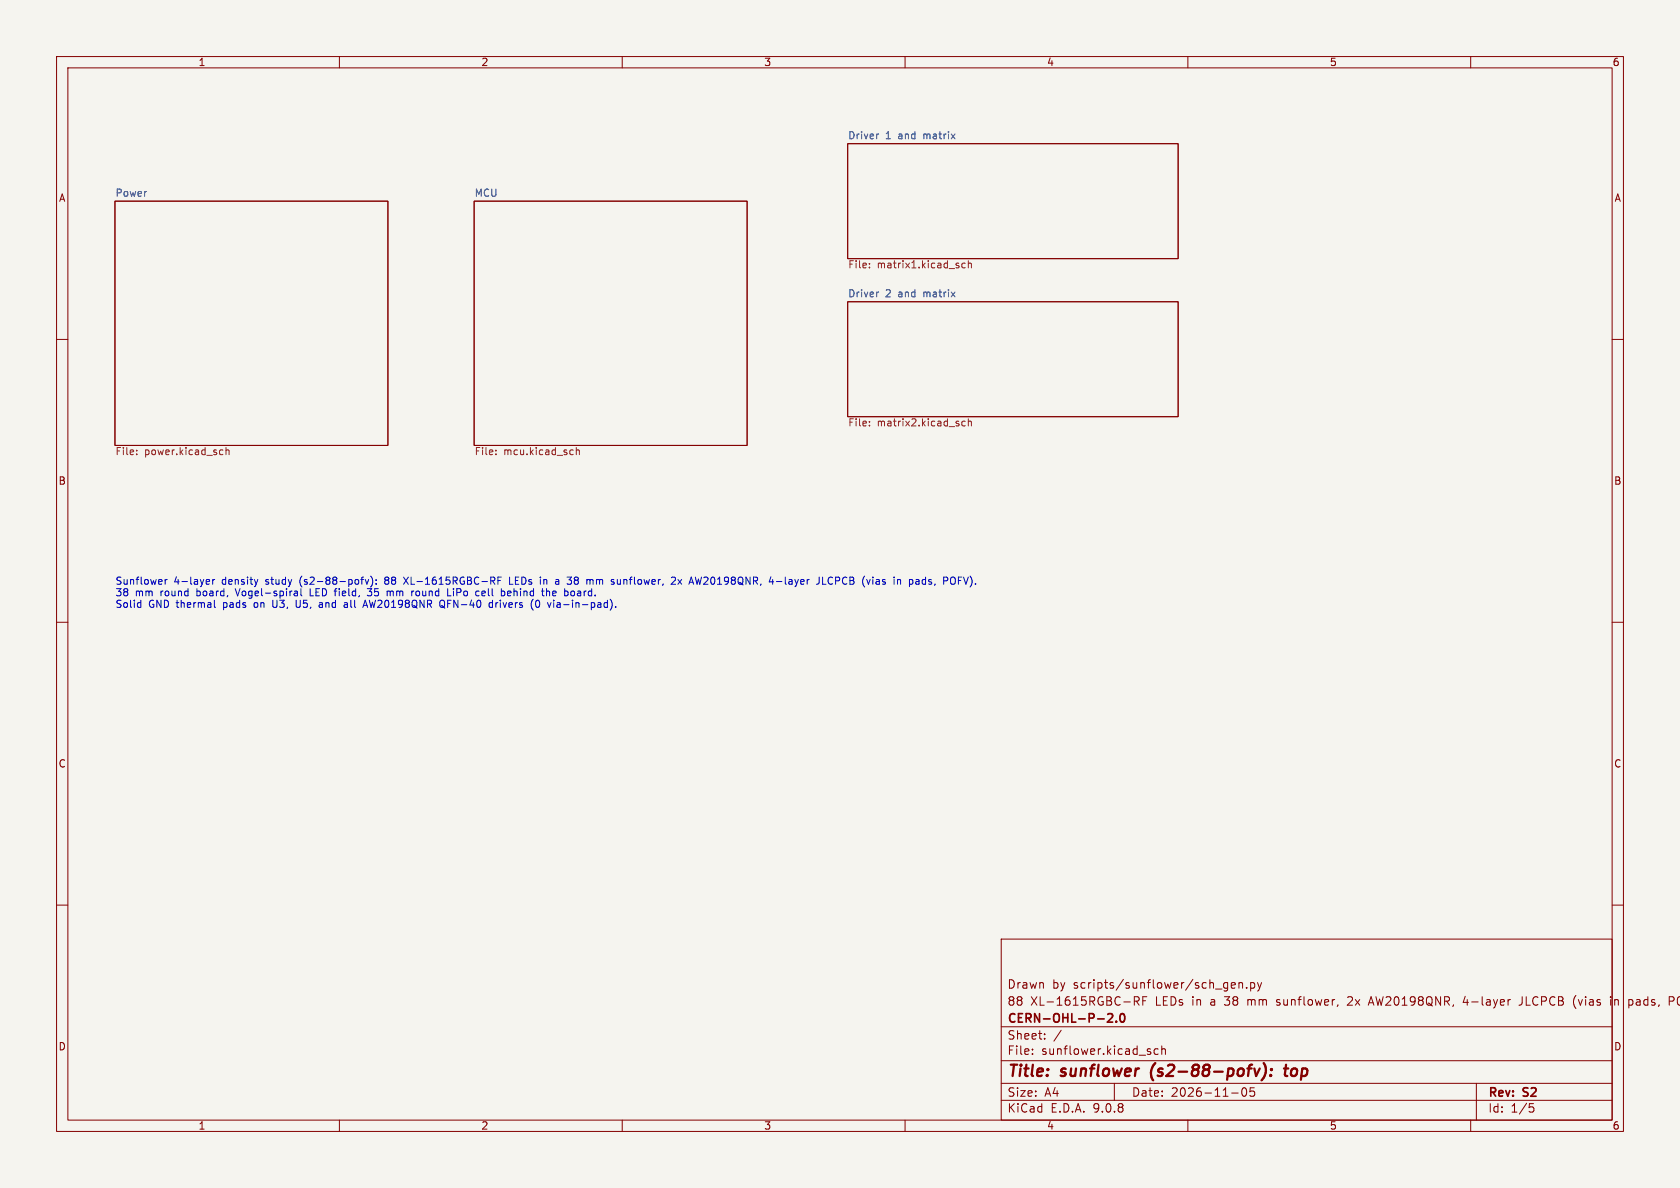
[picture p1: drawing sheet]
<svg xmlns="http://www.w3.org/2000/svg" width="297mm" height="210mm" viewBox="0 0 297 210" stroke-linecap="round" stroke-linejoin="round" font-family="sans-serif">
<path d="M0 0h297v210h-297z" fill="#f5f4ef" stroke="#f5f4ef" stroke-width=".18"/>
<g fill="none" stroke="#840000" stroke-width=".18">
<path d="M10 10h277v190h-277zM12 12h273v186h-273zM60 10v2M110 10v2M160 10v2M210 10v2M260 10v2M20.3 35.6h48.3v43.1h-48.3zM83.8 35.6h48.3v43.1h-48.3zM149.9 25.4h58.4v20.3h-58.4zM149.9 53.3h58.4v20.4h-58.4zM10 60h2"/>
<path d="M285 60h2M10 110h2M285 110h2M10 160h2M177 166h108v32h-108zM200.5 177l.7-.1 .2-.2-.1-.4-.2-.1h-.6v1.5M200.9 177l.5 .7M202 176.9h.5M202.7 176.2h-.7v1.5M217.7 174.2l.7-.1-.1-.3-.4-.1-.2 .2v.7h.6M219 173.8l.2-.1 .4 .1 .1 .9M219 173.7v1"/>
<path d="M220.4 174.6v.1M221.1 173.8l.4-.1 .3 .3v.4l-.1 .2h-.6M221.1 173.7v1.5M222.3 173.7l.4 1M222.7 174.7l-.2 .4-.2 .1M223 173.7l-.3 1M225.7 177.6l.1 .1M225.7 176.8v.3M236.5 177.6l-.1 .3M238.5 176.2l-.3 .1M239 176.8l-.8 .9h.9M242 177.3h.7"/>
<path d="M242.4 176.2l-.5 1.5M259 176.1l-.3 1.1h.9M266.9 176.7h.1M269.1 176.2v1.1a.48 .48 0 0 1-.6 .4M284.7 176.2v.1M284.7 176.7v1M285 160h2M285.5 176.7v1M285.9 176.7l-.4 .1M288.5 176.8l.2 .2v.4l-.2 .2M295.1 176.2h.6l.3 .3-.2 .4-.7 .1M297.1 176.2l-.4 .1a.96 .96 0 0 0 .2 1.4h.2"/>
<path d="M60 198v2M110 198v2M160 198v2M177 194.5h108M177 191.5h108M177 187.5h108M177 181.5h108M182.5 186.3v.1M182.5 185.5v.1M184.7 183.6v.1M184.7 182.8v.1M187.6 182.1l-1.3 2"/>
<path d="M197 191.5v3M204.7 185.5l-.4-.1-.3 .3v.4l.2 .2h.5M205.4 185.5l.2-.1 .4 .1v.9M205.4 184.9v1.5M210 198v2M217.7 193.2h1.2M219.7 192.4a.81 .81 0 0 0 .3 1.4l.2-.1 .2-.5-.2-.8M221 192.3v.7l.2-.1h.5l.1 .6-.3 .3-.5-.1M260 198v2M261 191.5v6.5M270.4 195.1h.7M270.5 195.7h.4l.3 .3-.2 .5-.5 .1"/>
</g>
<path d="M203.5 189.3l.1 1.1M221.8 188.9l.3 1.3 .6-1.3M223.4 187.9a2.32 2.32 0 0 1-.4 3.1M224.7 190v.1l-.1 .1M224.7 190l-.1 .1v.1M224.7 190l-.1 .2M224.8 189v.2M224.8 189l.1 .1-.1 .1M224.8 189l-.1 .1 .1 .1M227 188.9h.8M227.4 188.2l-.3 1.7 .1 .2 .4 .1" fill="none" stroke="#840000" stroke-width=".4"/>
<path d="M195.8 179.3l.6-.1 .2 .1 .1 .3-.9 1.1h.9M198.1 179.3l.2-.1a.81 .81 0 0 1 .6 .6 .81 .81 0 0 1-.3 .8l-.1 .1a.81 .81 0 0 1-.4-1.4zM197.3 180.5v.2" fill="none" stroke="#840000" stroke-width=".3"/>
<g fill="none" stroke="#725600" stroke-width=".18">
<path d="M153.7 47.2v.2M153.7 46.6v.1M170.6 46.6l-.3-.1-.3 .3 .2 .5h.4M171.2 46.6l.2-.1 .3 .1v.8M171.2 46.1v1.3M24.2 79.6v.1M39 79.5l.4 .1M40 79.7l.1-.2 .3 .1 .1 .8M40 79.1v1.3M87.7 79.6v.1M101.2 79.5l.1 .1M101.9 79.7l.2-.2 .3 .1v.8"/>
<path d="M101.9 79.1v1.3M153.7 74.5v.1M153.7 75.2v.1M170.6 74.5l-.3-.1-.3 .3 .2 .5h.4M171.2 74v1.3M171.2 74.6l.2-.2 .3 .1v.8M24.2 80.3v.1M39.4 80.3l-.4 .1M87.7 80.3v.1M101.3 80.3l-.1 .1"/>
</g>
<path d="M155.3 23.7l-.2 .1M155.3 51.6l-.2 .1" fill="none" stroke="#006464" stroke-width=".18"/>
<g fill="none" stroke="#0000c2" stroke-width=".18">
<path d="M24.5 106.5l.4 .1M24.9 106.1v1.3M24.9 107.3l-.4 .1M29.2 102.4v.9M29.6 102.4l-.4 .3M36.6 102.4l.4 .1 .1 .2-.7 .2M37 103.2l-.4 .1M37.6 102.4v.9M37.9 106.1v1.1l.2 .2M38 102.4l-.4 .3M41.6 104.1l.4 1.2M45.6 102.4l-.3 .9"/>
<path d="M48.2 106.1v1l.3 .3M52 105.1l.2 .2h.4M52 104.5h.5l.1 .8M52.4 106.1v1l.1 .2 .3 .1M52.6 104.8h-.4l-.2 .2M53.2 104.1v1l.2 .2M54.8 104.1v1.2h.6M56.5 106.6h.4M57 106.8l-.4 .1-.2 .2 .2 .3 .4-.1M60.9 107.3h.5M60.9 106.6h.5v.8M61.4 106.8l-.5 .2"/>
<path d="M63.8 102.4h.5M64.1 107.4l.5-1.3 .4 1.3M64.3 107h.6M64.3 102l-.3 .2v1.1M64.6 102.4l.3 .9 .3-.9M64.9 105.2l.2 .1h.5M64.9 104.1h.8l-.4 .4 .3 .1M65.5 101.8a1.46 1.46 0 0 1 0 2M66.5 103.2v.1M66.5 102.5v.1M68.3 102l-.3 .3 .3 .3-.2 .1-.1 .3 .3 .3M68.5 104.5h.3l.2 .2"/>
<path d="M69 104.7v.6M69.2 104.5l-.2 .2M71.3 102l.9 1.3M72.2 102l-.9 1.3M73 104.5h.2M73.8 104.5l-.3 .2v.4l.3 .2M78 107.1l.7 .4M78.4 106.2a.81 .81 0 0 1-.1 1.2l-.4-.1M79.1 105.3h.6M80.2 104.5v.8M85.6 104.5h-.2l-.2 .2v.6h.4M85.8 104.8l-.6 .1"/>
<path d="M87.1 106.6l-.4-.1-.2 .3 .1 .5h.5M87.1 106.1v1.3M87.7 106.5v.9M87.9 106.5l-.2 .3M88 102.6h.5M88.6 102h-.6v1.3M89.1 104.5l.1 .2-.1 .6M90.1 102v1.3h.6M90.3 104.5h-.4l-.2 .2 .1 .6h.5M90.3 104.8l-.6 .1M94.2 107.8l.1 .1M94.8 106.2a.69 .69 0 0 0 .3 1.2l.2-.1 .1-.4-.1-.7"/>
<path d="M96.1 102.4v.9M96.3 102.4l-.2 .2M96.6 104.6l.2-.1h.3l.1 .8M96.6 104.1v1.2M98.6 106.9l-.2 .2 .2 .3M98.6 106.5l-.1 .1M98.6 102.4l.2 .2v.7M98.8 103.2l-.4 .1M98.8 102.7l-.4 .1M101 104.5h.3l.3 .2-.1 .5-.2 .1h-.3M104.5 102.4l.3 .2v.7M108.8 107.3v.1"/>
<path d="M109.1 102.4l.1 .8h.4M118.7 102.1l.5-.1 .2 .4-.8 .9h.8M119.8 102.4l.7 .9M120.5 102.4l-.7 .9M124 102l-.3 1.3-.2-.9-.3 .9M137.3 102.8h.9M144.8 102v.9l-.2 .3M145.4 102v1.3h.6M146.8 102a.68 .68 0 0 0-.4 .6 .68 .68 0 0 0 .4 .7M155.3 102.4l-.4 .1M155.3 102.8h-.3l-.1 .2v.2l.4 .1M160.8 102.4v1.3"/>
<path d="M160.8 103.2l.1 .1M160.9 102.4l-.1 .1M163.1 102.5h.5M163.1 103.2h.5M163.6 102v1.3M169.4 102.6h.5M170 102h-.6v1.3"/>
</g>
<g font-size="2.8" fill="#840000">
<text x="178" y="190.9">Title:</text>
<text x="187.7" y="190.9">sunflower</text>
<text x="204.3" y="190.9">(s2-88-pofv):</text>
<text x="228.8" y="190.9">top</text>
</g>
<g font-size="2.1" fill="#840000">
<text x="178" y="178">88</text>
<text x="178" y="175">Drawn</text>
<text x="182.2" y="178">XL-1615RGBC-RF</text>
<text x="186" y="175">by</text>
<text x="189.8" y="175">scripts/sunflower/sch_gen.py</text>
<text x="204.3" y="178">LEDs</text>
<text x="210.9" y="178">in</text>
<text x="214.3" y="178">a</text>
<text x="216.9" y="178">38</text>
<text x="221.1" y="178">mm</text>
<text x="226.4" y="178">sunflower,</text>
<text x="239.1" y="178">2x</text>
<text x="243.1" y="178">AW20198QNR,</text>
<text x="259.9" y="178">4-layer</text>
<text x="269.9" y="178">JLCPCB</text>
<text x="279.6" y="178">(vias</text>
<text x="286.3" y="178">in</text>
<text x="289.7" y="178">pads,</text>
<text x="178" y="184">Sheet:</text>
<text x="178" y="181.2">CERN-OHL-P-2.0</text>
<text x="178" y="186.7">File:</text>
<text x="184.1" y="186.7">sunflower.kicad_sch</text>
<text x="178" y="196.9">KiCad</text>
<text x="178" y="194.1">Size:</text>
<text x="184.7" y="194.1">A4</text>
<text x="185.7" y="196.9">E.D.A.</text>
<text x="193.3" y="196.9">9.0.8</text>
<text x="200" y="194.1">Date:</text>
<text x="207" y="194.1">2026-11-05</text>
<text x="263" y="194.3">Rev:</text>
<text x="263" y="196.9">Id:</text>
<text x="267.1" y="196.9">1/5</text>
<text x="269.4" y="194.3">S2</text>
</g>
<g font-size="1.8" fill="#840000">
<text x="35" y="11.9">1</text>
<text x="85" y="11.9">2</text>
<text x="135" y="11.9">3</text>
<text x="185" y="11.9">4</text>
<text x="235" y="11.9">5</text>
<text x="285" y="11.9">6</text>
<text x="10.3" y="35.9">A</text>
<text x="285.3" y="35.9">A</text>
<text x="10.3" y="85.9">B</text>
<text x="285.3" y="85.9">B</text>
<text x="10.3" y="135.9">C</text>
<text x="285.3" y="135.9">C</text>
<text x="10.3" y="185.9">D</text>
<text x="285.3" y="185.9">D</text>
<text x="35" y="199.9">1</text>
<text x="85" y="199.9">2</text>
<text x="135" y="199.9">3</text>
<text x="185" y="199.9">4</text>
<text x="235" y="199.9">5</text>
<text x="285" y="199.9">6</text>
</g>
<g font-size="1.8" fill="#006464">
<text x="149.9" y="24.7">Driver</text>
<text x="156.5" y="24.7">1</text>
<text x="158.9" y="24.7">and</text>
<text x="163.5" y="24.7">matrix</text>
<text x="20.3" y="34.9">Power</text>
<text x="83.8" y="34.9">MCU</text>
<text x="149.9" y="52.6">Driver</text>
<text x="156.5" y="52.6">2</text>
<text x="158.9" y="52.6">and</text>
<text x="163.5" y="52.6">matrix</text>
</g>
<g font-size="1.8" fill="#725600">
<text x="149.9" y="47.5">File:</text>
<text x="155.1" y="47.5">matrix1.kicad_sch</text>
<text x="149.9" y="75.5">File:</text>
<text x="155.1" y="75.5">matrix2.kicad_sch</text>
<text x="20.3" y="80.5">File:</text>
<text x="25.5" y="80.5">power.kicad_sch</text>
<text x="83.8" y="80.5">File:</text>
<text x="89" y="80.5">mcu.kicad_sch</text>
</g>
<g font-size="1.8" fill="#0000c2">
<text x="20.3" y="103.6">Sunflower</text>
<text x="20.3" y="105.6">38</text>
<text x="20.3" y="107.7">Solid</text>
<text x="23.9" y="105.6">mm</text>
<text x="26.3" y="107.7">GND thermal</text>
<text x="28.5" y="105.6">round</text>
<text x="30.7" y="103.6">4-layer</text>
<text x="35" y="105.6">board,</text>
<text x="39.4" y="103.6">density</text>
<text x="39.7" y="107.7">pads</text>
<text x="42.2" y="105.6">Vogel-spiral</text>
<text x="45.4" y="107.7">on</text>
<text x="47.2" y="103.6">study</text>
<text x="48.9" y="107.7">U3,</text>
<text x="53.2" y="107.7">U5,</text>
<text x="53.4" y="103.6">(s2-88-pofv):</text>
<text x="55.4" y="105.6">LED field,</text>
<text x="57.5" y="107.7">and</text>
<text x="62.1" y="107.7">all</text>
<text x="65.8" y="107.7">AW20198QNR</text>
<text x="66.1" y="105.6">35</text>
<text x="68.7" y="103.6">88</text>
<text x="69.7" y="105.6">mm</text>
<text x="72.3" y="103.6">XL-1615RGBC-RF</text>
<text x="74.2" y="105.6">round</text>
<text x="79.4" y="107.7">QFN-40</text>
<text x="80.8" y="105.6">LiPo</text>
<text x="86" y="105.6">cell</text>
<text x="88.4" y="107.7">drivers</text>
<text x="90.7" y="105.6">behind</text>
<text x="91.1" y="103.6">LEDs</text>
<text x="95.9" y="107.7">(0</text>
<text x="96.8" y="103.6">in</text>
<text x="98.1" y="105.6">the</text>
<text x="99.2" y="107.7">via-in-pad).</text>
<text x="99.7" y="103.6">a</text>
<text x="102" y="103.6">38</text>
<text x="102.3" y="105.6">board.</text>
<text x="105.6" y="103.6">mm</text>
<text x="110.1" y="103.6">sunflower,</text>
<text x="121" y="103.6">2x</text>
<text x="124.4" y="103.6">AW20198QNR,</text>
<text x="138.7" y="103.6">4-layer</text>
<text x="147.3" y="103.6">JLCPCB</text>
<text x="155.6" y="103.6">(vias</text>
<text x="161.3" y="103.6">in</text>
<text x="164.2" y="103.6">pads,</text>
<text x="170.5" y="103.6">POFV).</text>
</g>
</svg>
